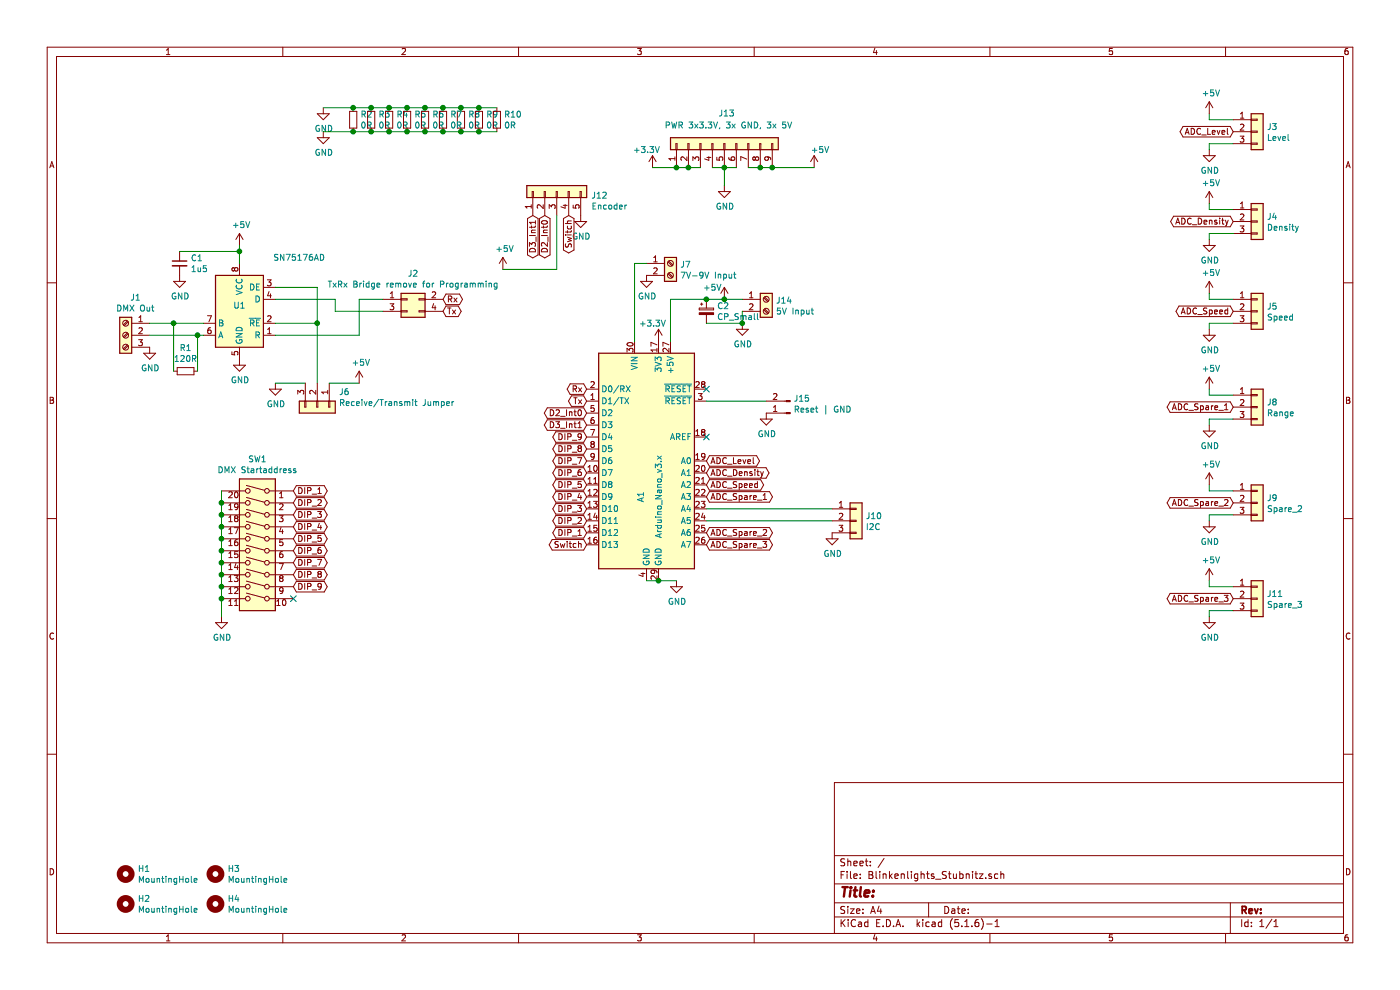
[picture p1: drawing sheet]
EESchema Schematic File Version 4
EELAYER 30 0
EELAYER END
$Descr A4 11693 8268
encoding utf-8
Sheet 1 1
Title ""
Date ""
Rev ""
Comp ""
Comment1 ""
Comment2 ""
Comment3 ""
Comment4 ""
$EndDescr
$Comp
L Interface_UART:SN75176AD U1
U 1 1
P 2000 2600
F 0 "U1" H 2000 2650 50  0000 C CNN
F 1 "SN75176AD" H 1500 3050 50  0000 C CNN
F 2 "Package_SO:SOIC-8_3.9x4.9mm_P1.27mm" H 2000 2100 50  0001 C CNN
F 3 "http://www.ti.com/lit/ds/symlink/sn75176a.pdf" H 3600 2400 50  0001 C CNN
	1    2000 2600
	-1   0    0    -1  
$EndComp
$Comp
L Connector:Screw_Terminal_01x03 J1
U 1 1
P 1050 2800
F 0 "J1" H 968 3117 50  0000 C CNN
F 1 "DMX Out" H 968 3026 50  0000 C CNN
F 2 "TerminalBlock:TerminalBlock_bornier-3_P5.08mm" H 1050 2800 50  0001 C CNN
F 3 "~" H 1050 2800 50  0001 C CNN
	1    1050 2800
	-1   0    0    -1  
$EndComp
$Comp
L Connector_Generic:Conn_02x02_Odd_Even J2
U 1 1
P 3400 2500
F 0 "J2" H 3450 2717 50  0000 C CNN
F 1 "TxRx Bridge remove for Programming" H 3450 2626 50  0000 C CNN
F 2 "Connector_PinHeader_2.54mm:PinHeader_2x02_P2.54mm_Vertical" H 3400 2500 50  0001 C CNN
F 3 "~" H 3400 2500 50  0001 C CNN
	1    3400 2500
	1    0    0    -1  
$EndComp
$Comp
L Connector_Generic:Conn_01x03 J3
U 1 1
P 10500 1100
F 0 "J3" H 10580 1142 50  0000 L CNN
F 1 "Level" H 10580 1051 50  0000 L CNN
F 2 "Connector_PinHeader_2.54mm:PinHeader_1x03_P2.54mm_Vertical" H 10500 1100 50  0001 C CNN
F 3 "~" H 10500 1100 50  0001 C CNN
	1    10500 1100
	1    0    0    -1  
$EndComp
$Comp
L Switch:SW_DIP_x10 SW1
U 1 1
P 2150 4600
F 0 "SW1" H 2150 5367 50  0000 C CNN
F 1 "DMX Startaddress" H 2150 5276 50  0000 C CNN
F 2 "Button_Switch_THT:SW_DIP_SPSTx10_Slide_9.78x27.58mm_W7.62mm_P2.54mm" H 2150 4600 50  0001 C CNN
F 3 "~" H 2150 4600 50  0001 C CNN
	1    2150 4600
	-1   0    0    -1  
$EndComp
$Comp
L Connector_Generic:Conn_01x03 J4
U 1 1
P 10500 1850
F 0 "J4" H 10580 1892 50  0000 L CNN
F 1 "Density" H 10580 1801 50  0000 L CNN
F 2 "Connector_PinHeader_2.54mm:PinHeader_1x03_P2.54mm_Vertical" H 10500 1850 50  0001 C CNN
F 3 "~" H 10500 1850 50  0001 C CNN
	1    10500 1850
	1    0    0    -1  
$EndComp
$Comp
L Connector_Generic:Conn_01x03 J5
U 1 1
P 10500 2600
F 0 "J5" H 10580 2642 50  0000 L CNN
F 1 "Speed" H 10580 2551 50  0000 L CNN
F 2 "Connector_PinHeader_2.54mm:PinHeader_1x03_P2.54mm_Vertical" H 10500 2600 50  0001 C CNN
F 3 "~" H 10500 2600 50  0001 C CNN
	1    10500 2600
	1    0    0    -1  
$EndComp
$Comp
L power:+5V #PWR0101
U 1 1
P 10100 950
F 0 "#PWR0101" H 10100 800 50  0001 C CNN
F 1 "+5V" H 10115 1123 50  0000 C CNN
F 2 "" H 10100 950 50  0001 C CNN
F 3 "" H 10100 950 50  0001 C CNN
	1    10100 950 
	1    0    0    -1  
$EndComp
$Comp
L power:GND #PWR0102
U 1 1
P 10100 1250
F 0 "#PWR0102" H 10100 1000 50  0001 C CNN
F 1 "GND" H 10105 1077 50  0000 C CNN
F 2 "" H 10100 1250 50  0001 C CNN
F 3 "" H 10100 1250 50  0001 C CNN
	1    10100 1250
	1    0    0    -1  
$EndComp
Wire Wire Line
	10300 1000 10100 1000
Wire Wire Line
	10100 1000 10100 950 
Wire Wire Line
	10300 1200 10100 1200
Wire Wire Line
	10100 1200 10100 1250
$Comp
L power:+5V #PWR0103
U 1 1
P 10100 1700
F 0 "#PWR0103" H 10100 1550 50  0001 C CNN
F 1 "+5V" H 10115 1873 50  0000 C CNN
F 2 "" H 10100 1700 50  0001 C CNN
F 3 "" H 10100 1700 50  0001 C CNN
	1    10100 1700
	1    0    0    -1  
$EndComp
$Comp
L power:GND #PWR0104
U 1 1
P 10100 2000
F 0 "#PWR0104" H 10100 1750 50  0001 C CNN
F 1 "GND" H 10105 1827 50  0000 C CNN
F 2 "" H 10100 2000 50  0001 C CNN
F 3 "" H 10100 2000 50  0001 C CNN
	1    10100 2000
	1    0    0    -1  
$EndComp
Wire Wire Line
	10300 1750 10100 1750
Wire Wire Line
	10100 1750 10100 1700
Wire Wire Line
	10300 1950 10100 1950
Wire Wire Line
	10100 1950 10100 2000
$Comp
L power:+5V #PWR0105
U 1 1
P 10100 2450
F 0 "#PWR0105" H 10100 2300 50  0001 C CNN
F 1 "+5V" H 10115 2623 50  0000 C CNN
F 2 "" H 10100 2450 50  0001 C CNN
F 3 "" H 10100 2450 50  0001 C CNN
	1    10100 2450
	1    0    0    -1  
$EndComp
$Comp
L power:GND #PWR0106
U 1 1
P 10100 2750
F 0 "#PWR0106" H 10100 2500 50  0001 C CNN
F 1 "GND" H 10105 2577 50  0000 C CNN
F 2 "" H 10100 2750 50  0001 C CNN
F 3 "" H 10100 2750 50  0001 C CNN
	1    10100 2750
	1    0    0    -1  
$EndComp
Wire Wire Line
	10300 2500 10100 2500
Wire Wire Line
	10100 2500 10100 2450
Wire Wire Line
	10300 2700 10100 2700
Wire Wire Line
	10100 2700 10100 2750
Text GLabel 5900 3850 2    50   BiDi ~ 0
ADC_Level
Text GLabel 5900 3950 2    50   BiDi ~ 0
ADC_Density
Text GLabel 5900 4050 2    50   BiDi ~ 0
ADC_Speed
Text GLabel 10300 1100 0    50   BiDi ~ 0
ADC_Level
Text GLabel 10300 1850 0    50   BiDi ~ 0
ADC_Density
Text GLabel 10300 2600 0    50   BiDi ~ 0
ADC_Speed
$Comp
L MCU_Module:Arduino_Nano_v3.x A1
U 1 1
P 5400 3850
F 0 "A1" V 5350 3550 50  0000 C CNN
F 1 "Arduino_Nano_v3.x" V 5500 3550 50  0000 C CNN
F 2 "Module:Arduino_Nano" H 5400 3850 50  0001 C CIN
F 3 "http://www.mouser.com/pdfdocs/Gravitech_Arduino_Nano3_0.pdf" H 5400 3850 50  0001 C CNN
	1    5400 3850
	1    0    0    -1  
$EndComp
NoConn ~ 5900 3250
$Comp
L power:GND #PWR0107
U 1 1
P 1850 5150
F 0 "#PWR0107" H 1850 4900 50  0001 C CNN
F 1 "GND" H 1855 4977 50  0000 C CNN
F 2 "" H 1850 5150 50  0001 C CNN
F 3 "" H 1850 5150 50  0001 C CNN
	1    1850 5150
	1    0    0    -1  
$EndComp
Wire Wire Line
	1850 4100 1850 4200
Connection ~ 1850 4200
Wire Wire Line
	1850 4200 1850 4300
Connection ~ 1850 4300
Wire Wire Line
	1850 4300 1850 4400
Connection ~ 1850 4400
Wire Wire Line
	1850 4400 1850 4500
Connection ~ 1850 4500
Wire Wire Line
	1850 4500 1850 4600
Connection ~ 1850 4600
Wire Wire Line
	1850 4600 1850 4700
Connection ~ 1850 4700
Wire Wire Line
	1850 4700 1850 4800
Connection ~ 1850 4800
Wire Wire Line
	1850 4800 1850 4900
Connection ~ 1850 4900
Wire Wire Line
	1850 4900 1850 5000
Connection ~ 1850 5000
Wire Wire Line
	1850 5000 1850 5150
Text GLabel 2450 4100 2    50   BiDi ~ 0
DIP_1
Text GLabel 2450 4200 2    50   BiDi ~ 0
DIP_2
Text GLabel 2450 4300 2    50   BiDi ~ 0
DIP_3
Text GLabel 2450 4400 2    50   BiDi ~ 0
DIP_4
Text GLabel 2450 4500 2    50   BiDi ~ 0
DIP_5
Text GLabel 2450 4600 2    50   BiDi ~ 0
DIP_6
Text GLabel 2450 4700 2    50   BiDi ~ 0
DIP_7
Text GLabel 2450 4800 2    50   BiDi ~ 0
DIP_8
Text GLabel 2450 4900 2    50   BiDi ~ 0
DIP_9
Text GLabel 4900 4450 0    50   BiDi ~ 0
DIP_1
Text GLabel 4900 4350 0    50   BiDi ~ 0
DIP_2
Text GLabel 4900 4250 0    50   BiDi ~ 0
DIP_3
Text GLabel 4900 4150 0    50   BiDi ~ 0
DIP_4
Text GLabel 4900 4050 0    50   BiDi ~ 0
DIP_5
Text GLabel 4900 3950 0    50   BiDi ~ 0
DIP_6
Text GLabel 4900 3850 0    50   BiDi ~ 0
DIP_7
Text GLabel 4900 3750 0    50   BiDi ~ 0
DIP_8
Text GLabel 4900 3650 0    50   BiDi ~ 0
DIP_9
$Comp
L Connector_Generic:Conn_01x03 J8
U 1 1
P 10500 3400
F 0 "J8" H 10580 3442 50  0000 L CNN
F 1 "Range" H 10580 3351 50  0000 L CNN
F 2 "Connector_PinHeader_2.54mm:PinHeader_1x03_P2.54mm_Vertical" H 10500 3400 50  0001 C CNN
F 3 "~" H 10500 3400 50  0001 C CNN
	1    10500 3400
	1    0    0    -1  
$EndComp
$Comp
L power:+5V #PWR0108
U 1 1
P 10100 3250
F 0 "#PWR0108" H 10100 3100 50  0001 C CNN
F 1 "+5V" H 10115 3423 50  0000 C CNN
F 2 "" H 10100 3250 50  0001 C CNN
F 3 "" H 10100 3250 50  0001 C CNN
	1    10100 3250
	1    0    0    -1  
$EndComp
$Comp
L power:GND #PWR0109
U 1 1
P 10100 3550
F 0 "#PWR0109" H 10100 3300 50  0001 C CNN
F 1 "GND" H 10105 3377 50  0000 C CNN
F 2 "" H 10100 3550 50  0001 C CNN
F 3 "" H 10100 3550 50  0001 C CNN
	1    10100 3550
	1    0    0    -1  
$EndComp
Wire Wire Line
	10300 3300 10100 3300
Wire Wire Line
	10100 3300 10100 3250
Wire Wire Line
	10300 3500 10100 3500
Wire Wire Line
	10100 3500 10100 3550
Text GLabel 10300 3400 0    50   BiDi ~ 0
ADC_Spare_1
$Comp
L Connector_Generic:Conn_01x03 J9
U 1 1
P 10500 4200
F 0 "J9" H 10580 4242 50  0000 L CNN
F 1 "Spare_2" H 10580 4151 50  0000 L CNN
F 2 "Connector_PinHeader_2.54mm:PinHeader_1x03_P2.54mm_Vertical" H 10500 4200 50  0001 C CNN
F 3 "~" H 10500 4200 50  0001 C CNN
	1    10500 4200
	1    0    0    -1  
$EndComp
$Comp
L power:+5V #PWR0110
U 1 1
P 10100 4050
F 0 "#PWR0110" H 10100 3900 50  0001 C CNN
F 1 "+5V" H 10115 4223 50  0000 C CNN
F 2 "" H 10100 4050 50  0001 C CNN
F 3 "" H 10100 4050 50  0001 C CNN
	1    10100 4050
	1    0    0    -1  
$EndComp
$Comp
L power:GND #PWR0111
U 1 1
P 10100 4350
F 0 "#PWR0111" H 10100 4100 50  0001 C CNN
F 1 "GND" H 10105 4177 50  0000 C CNN
F 2 "" H 10100 4350 50  0001 C CNN
F 3 "" H 10100 4350 50  0001 C CNN
	1    10100 4350
	1    0    0    -1  
$EndComp
Wire Wire Line
	10300 4100 10100 4100
Wire Wire Line
	10100 4100 10100 4050
Wire Wire Line
	10300 4300 10100 4300
Wire Wire Line
	10100 4300 10100 4350
Text GLabel 10300 4200 0    50   BiDi ~ 0
ADC_Spare_2
$Comp
L Connector_Generic:Conn_01x03 J6
U 1 1
P 2650 3400
F 0 "J6" V 2522 3580 50  0000 L CNN
F 1 "Receive/Transmit Jumper" V 2613 3580 50  0000 L CNN
F 2 "Connector_PinHeader_2.54mm:PinHeader_1x03_P2.54mm_Vertical" H 2650 3400 50  0001 C CNN
F 3 "~" H 2650 3400 50  0001 C CNN
	1    2650 3400
	0    1    1    0   
$EndComp
Wire Wire Line
	2300 2700 2650 2700
Wire Wire Line
	2650 2700 2650 3200
Wire Wire Line
	2300 2400 2650 2400
Wire Wire Line
	2650 2400 2650 2700
Connection ~ 2650 2700
Text GLabel 4900 3250 0    50   BiDi ~ 0
Rx
Text GLabel 4900 3350 0    50   BiDi ~ 0
Tx
Text GLabel 3700 2500 2    50   BiDi ~ 0
Rx
Text GLabel 3700 2600 2    50   BiDi ~ 0
Tx
Wire Wire Line
	1700 2700 1450 2700
Wire Wire Line
	1700 2800 1650 2800
$Comp
L power:GND #PWR0112
U 1 1
P 2000 3000
F 0 "#PWR0112" H 2000 2750 50  0001 C CNN
F 1 "GND" H 2005 2827 50  0000 C CNN
F 2 "" H 2000 3000 50  0001 C CNN
F 3 "" H 2000 3000 50  0001 C CNN
	1    2000 3000
	1    0    0    -1  
$EndComp
$Comp
L power:GND #PWR0113
U 1 1
P 1250 2900
F 0 "#PWR0113" H 1250 2650 50  0001 C CNN
F 1 "GND" H 1255 2727 50  0000 C CNN
F 2 "" H 1250 2900 50  0001 C CNN
F 3 "" H 1250 2900 50  0001 C CNN
	1    1250 2900
	1    0    0    -1  
$EndComp
$Comp
L power:+5V #PWR0114
U 1 1
P 6050 2500
F 0 "#PWR0114" H 6050 2350 50  0001 C CNN
F 1 "+5V" H 5950 2600 50  0000 C CNN
F 2 "" H 6050 2500 50  0001 C CNN
F 3 "" H 6050 2500 50  0001 C CNN
	1    6050 2500
	1    0    0    -1  
$EndComp
$Comp
L power:GND #PWR0115
U 1 1
P 5650 4850
F 0 "#PWR0115" H 5650 4600 50  0001 C CNN
F 1 "GND" H 5655 4677 50  0000 C CNN
F 2 "" H 5650 4850 50  0001 C CNN
F 3 "" H 5650 4850 50  0001 C CNN
	1    5650 4850
	1    0    0    -1  
$EndComp
Wire Wire Line
	5650 4850 5500 4850
Connection ~ 5500 4850
Wire Wire Line
	5500 4850 5400 4850
$Comp
L Connector:Screw_Terminal_01x02 J7
U 1 1
P 5600 2200
F 0 "J7" H 5680 2192 50  0000 L CNN
F 1 "7V-9V Input" H 5680 2101 50  0000 L CNN
F 2 "TerminalBlock:TerminalBlock_bornier-2_P5.08mm" H 5600 2200 50  0001 C CNN
F 3 "~" H 5600 2200 50  0001 C CNN
	1    5600 2200
	1    0    0    -1  
$EndComp
$Comp
L power:GND #PWR0116
U 1 1
P 5400 2300
F 0 "#PWR0116" H 5400 2050 50  0001 C CNN
F 1 "GND" H 5405 2127 50  0000 C CNN
F 2 "" H 5400 2300 50  0001 C CNN
F 3 "" H 5400 2300 50  0001 C CNN
	1    5400 2300
	1    0    0    -1  
$EndComp
Wire Wire Line
	5300 2200 5300 2850
Wire Wire Line
	5300 2200 5400 2200
$Comp
L power:GND #PWR0117
U 1 1
P 2300 3200
F 0 "#PWR0117" H 2300 2950 50  0001 C CNN
F 1 "GND" H 2305 3027 50  0000 C CNN
F 2 "" H 2300 3200 50  0001 C CNN
F 3 "" H 2300 3200 50  0001 C CNN
	1    2300 3200
	1    0    0    -1  
$EndComp
Wire Wire Line
	2300 3200 2550 3200
$Comp
L power:+5V #PWR0118
U 1 1
P 3000 3200
F 0 "#PWR0118" H 3000 3050 50  0001 C CNN
F 1 "+5V" H 3015 3373 50  0000 C CNN
F 2 "" H 3000 3200 50  0001 C CNN
F 3 "" H 3000 3200 50  0001 C CNN
	1    3000 3200
	1    0    0    -1  
$EndComp
Wire Wire Line
	3000 3200 2750 3200
$Comp
L power:+5V #PWR0119
U 1 1
P 2000 2050
F 0 "#PWR0119" H 2000 1900 50  0001 C CNN
F 1 "+5V" H 2015 2223 50  0000 C CNN
F 2 "" H 2000 2050 50  0001 C CNN
F 3 "" H 2000 2050 50  0001 C CNN
	1    2000 2050
	1    0    0    -1  
$EndComp
NoConn ~ 5900 3650
$Comp
L Connector_Generic:Conn_01x03 J11
U 1 1
P 10500 5000
F 0 "J11" H 10580 5042 50  0000 L CNN
F 1 "Spare_3" H 10580 4951 50  0000 L CNN
F 2 "Connector_PinHeader_2.54mm:PinHeader_1x03_P2.54mm_Vertical" H 10500 5000 50  0001 C CNN
F 3 "~" H 10500 5000 50  0001 C CNN
	1    10500 5000
	1    0    0    -1  
$EndComp
$Comp
L power:+5V #PWR0120
U 1 1
P 10100 4850
F 0 "#PWR0120" H 10100 4700 50  0001 C CNN
F 1 "+5V" H 10115 5023 50  0000 C CNN
F 2 "" H 10100 4850 50  0001 C CNN
F 3 "" H 10100 4850 50  0001 C CNN
	1    10100 4850
	1    0    0    -1  
$EndComp
$Comp
L power:GND #PWR0121
U 1 1
P 10100 5150
F 0 "#PWR0121" H 10100 4900 50  0001 C CNN
F 1 "GND" H 10105 4977 50  0000 C CNN
F 2 "" H 10100 5150 50  0001 C CNN
F 3 "" H 10100 5150 50  0001 C CNN
	1    10100 5150
	1    0    0    -1  
$EndComp
Wire Wire Line
	10300 4900 10100 4900
Wire Wire Line
	10100 4900 10100 4850
Wire Wire Line
	10300 5100 10100 5100
Wire Wire Line
	10100 5100 10100 5150
Text GLabel 10300 5000 0    50   BiDi ~ 0
ADC_Spare_3
Text GLabel 5900 4150 2    50   BiDi ~ 0
ADC_Spare_1
Text GLabel 5900 4450 2    50   BiDi ~ 0
ADC_Spare_2
Text GLabel 5900 4550 2    50   BiDi ~ 0
ADC_Spare_3
$Comp
L Connector_Generic:Conn_01x03 J10
U 1 1
P 7150 4350
F 0 "J10" H 7230 4392 50  0000 L CNN
F 1 "I2C" H 7230 4301 50  0000 L CNN
F 2 "Connector_PinHeader_2.54mm:PinHeader_1x03_P2.54mm_Vertical" H 7150 4350 50  0001 C CNN
F 3 "~" H 7150 4350 50  0001 C CNN
	1    7150 4350
	1    0    0    -1  
$EndComp
$Comp
L power:GND #PWR0122
U 1 1
P 6950 4450
F 0 "#PWR0122" H 6950 4200 50  0001 C CNN
F 1 "GND" H 6955 4277 50  0000 C CNN
F 2 "" H 6950 4450 50  0001 C CNN
F 3 "" H 6950 4450 50  0001 C CNN
	1    6950 4450
	1    0    0    -1  
$EndComp
Wire Wire Line
	5900 4250 6950 4250
Wire Wire Line
	5900 4350 6950 4350
Wire Wire Line
	2300 2500 2800 2500
Wire Wire Line
	2800 2500 2800 2600
Wire Wire Line
	2800 2600 3200 2600
Wire Wire Line
	3200 2500 3000 2500
Wire Wire Line
	3000 2500 3000 2800
Wire Wire Line
	3000 2800 2300 2800
$Comp
L Mechanical:MountingHole H1
U 1 1
P 1050 7300
F 0 "H1" H 1150 7346 50  0000 L CNN
F 1 "MountingHole" H 1150 7255 50  0000 L CNN
F 2 "MountingHole:MountingHole_3.2mm_M3_Pad" H 1050 7300 50  0001 C CNN
F 3 "~" H 1050 7300 50  0001 C CNN
	1    1050 7300
	1    0    0    -1  
$EndComp
$Comp
L Mechanical:MountingHole H3
U 1 1
P 1800 7300
F 0 "H3" H 1900 7346 50  0000 L CNN
F 1 "MountingHole" H 1900 7255 50  0000 L CNN
F 2 "MountingHole:MountingHole_3.2mm_M3_Pad" H 1800 7300 50  0001 C CNN
F 3 "~" H 1800 7300 50  0001 C CNN
	1    1800 7300
	1    0    0    -1  
$EndComp
$Comp
L Mechanical:MountingHole H2
U 1 1
P 1050 7550
F 0 "H2" H 1150 7596 50  0000 L CNN
F 1 "MountingHole" H 1150 7505 50  0000 L CNN
F 2 "MountingHole:MountingHole_3.2mm_M3_Pad" H 1050 7550 50  0001 C CNN
F 3 "~" H 1050 7550 50  0001 C CNN
	1    1050 7550
	1    0    0    -1  
$EndComp
$Comp
L Mechanical:MountingHole H4
U 1 1
P 1800 7550
F 0 "H4" H 1900 7596 50  0000 L CNN
F 1 "MountingHole" H 1900 7505 50  0000 L CNN
F 2 "MountingHole:MountingHole_3.2mm_M3_Pad" H 1800 7550 50  0001 C CNN
F 3 "~" H 1800 7550 50  0001 C CNN
	1    1800 7550
	1    0    0    -1  
$EndComp
NoConn ~ 2450 5000
$Comp
L Connector_Generic:Conn_01x05 J12
U 1 1
P 4650 1600
F 0 "J12" V 4614 1312 50  0000 R CNN
F 1 "Encoder" V 4523 1312 50  0000 R CNN
F 2 "Connector_PinHeader_2.54mm:PinHeader_1x05_P2.54mm_Vertical" H 4650 1600 50  0001 C CNN
F 3 "~" H 4650 1600 50  0001 C CNN
	1    4650 1600
	0    -1   -1   0   
$EndComp
Text GLabel 4900 3450 0    50   BiDi ~ 0
D2_Int0
Text GLabel 4900 3550 0    50   BiDi ~ 0
D3_Int1
Text GLabel 4900 4550 0    50   BiDi ~ 0
Switch
Text GLabel 4750 1800 3    50   BiDi ~ 0
Switch
Text GLabel 4550 1800 3    50   BiDi ~ 0
D2_Int0
Text GLabel 4450 1800 3    50   BiDi ~ 0
D3_Int1
$Comp
L power:GND #PWR0123
U 1 1
P 4850 1800
F 0 "#PWR0123" H 4850 1550 50  0001 C CNN
F 1 "GND" H 4855 1627 50  0000 C CNN
F 2 "" H 4850 1800 50  0001 C CNN
F 3 "" H 4850 1800 50  0001 C CNN
	1    4850 1800
	1    0    0    -1  
$EndComp
$Comp
L power:+5V #PWR0124
U 1 1
P 4200 2250
F 0 "#PWR0124" H 4200 2100 50  0001 C CNN
F 1 "+5V" H 4215 2423 50  0000 C CNN
F 2 "" H 4200 2250 50  0001 C CNN
F 3 "" H 4200 2250 50  0001 C CNN
	1    4200 2250
	1    0    0    -1  
$EndComp
$Comp
L Connector_Generic:Conn_01x09 J13
U 1 1
P 6050 1200
F 0 "J13" V 6300 1250 50  0000 R CNN
F 1 "PWR 3x3.3V, 3x GND, 3x 5V" V 6200 1700 50  0000 R CNN
F 2 "Connector_PinHeader_2.54mm:PinHeader_1x09_P2.54mm_Vertical" H 6050 1200 50  0001 C CNN
F 3 "~" H 6050 1200 50  0001 C CNN
	1    6050 1200
	0    -1   -1   0   
$EndComp
$Comp
L power:+3.3V #PWR0125
U 1 1
P 5500 2850
F 0 "#PWR0125" H 5500 2700 50  0001 C CNN
F 1 "+3.3V" H 5450 3000 50  0000 C CNN
F 2 "" H 5500 2850 50  0001 C CNN
F 3 "" H 5500 2850 50  0001 C CNN
	1    5500 2850
	1    0    0    -1  
$EndComp
$Comp
L power:+3.3V #PWR0126
U 1 1
P 5450 1400
F 0 "#PWR0126" H 5450 1250 50  0001 C CNN
F 1 "+3.3V" H 5400 1550 50  0000 C CNN
F 2 "" H 5450 1400 50  0001 C CNN
F 3 "" H 5450 1400 50  0001 C CNN
	1    5450 1400
	1    0    0    -1  
$EndComp
$Comp
L power:+5V #PWR0127
U 1 1
P 6800 1400
F 0 "#PWR0127" H 6800 1250 50  0001 C CNN
F 1 "+5V" H 6850 1550 50  0000 C CNN
F 2 "" H 6800 1400 50  0001 C CNN
F 3 "" H 6800 1400 50  0001 C CNN
	1    6800 1400
	1    0    0    -1  
$EndComp
$Comp
L power:GND #PWR0128
U 1 1
P 6050 1550
F 0 "#PWR0128" H 6050 1300 50  0001 C CNN
F 1 "GND" H 6055 1377 50  0000 C CNN
F 2 "" H 6050 1550 50  0001 C CNN
F 3 "" H 6050 1550 50  0001 C CNN
	1    6050 1550
	1    0    0    -1  
$EndComp
Wire Wire Line
	5950 1400 6050 1400
Connection ~ 6050 1400
Wire Wire Line
	6050 1400 6150 1400
Wire Wire Line
	6050 1400 6050 1550
Wire Wire Line
	5850 1400 5750 1400
Connection ~ 5650 1400
Wire Wire Line
	5650 1400 5450 1400
Connection ~ 5750 1400
Wire Wire Line
	5750 1400 5650 1400
Wire Wire Line
	6800 1400 6450 1400
Connection ~ 6350 1400
Wire Wire Line
	6350 1400 6250 1400
Connection ~ 6450 1400
Wire Wire Line
	6450 1400 6350 1400
$Comp
L Connector:Screw_Terminal_01x02 J14
U 1 1
P 6400 2500
F 0 "J14" H 6480 2492 50  0000 L CNN
F 1 "5V Input" H 6480 2401 50  0000 L CNN
F 2 "TerminalBlock:TerminalBlock_bornier-2_P5.08mm" H 6400 2500 50  0001 C CNN
F 3 "~" H 6400 2500 50  0001 C CNN
	1    6400 2500
	1    0    0    -1  
$EndComp
$Comp
L power:GND #PWR0129
U 1 1
P 6200 2700
F 0 "#PWR0129" H 6200 2450 50  0001 C CNN
F 1 "GND" H 6205 2527 50  0000 C CNN
F 2 "" H 6200 2700 50  0001 C CNN
F 3 "" H 6200 2700 50  0001 C CNN
	1    6200 2700
	1    0    0    -1  
$EndComp
Wire Wire Line
	6200 2500 6050 2500
Wire Wire Line
	5600 2500 5600 2850
Connection ~ 6050 2500
Wire Wire Line
	6050 2500 5900 2500
$Comp
L Device:C_Small C1
U 1 1
P 1500 2200
F 0 "C1" H 1592 2246 50  0000 L CNN
F 1 "1u5" H 1592 2155 50  0000 L CNN
F 2 "Capacitor_SMD:C_1206_3216Metric_Pad1.42x1.75mm_HandSolder" H 1500 2200 50  0001 C CNN
F 3 "~" H 1500 2200 50  0001 C CNN
	1    1500 2200
	1    0    0    -1  
$EndComp
$Comp
L power:GND #PWR0130
U 1 1
P 1500 2300
F 0 "#PWR0130" H 1500 2050 50  0001 C CNN
F 1 "GND" H 1505 2127 50  0000 C CNN
F 2 "" H 1500 2300 50  0001 C CNN
F 3 "" H 1500 2300 50  0001 C CNN
	1    1500 2300
	1    0    0    -1  
$EndComp
Wire Wire Line
	1500 2100 2000 2100
Wire Wire Line
	2000 2100 2000 2050
Wire Wire Line
	2000 2100 2000 2200
Connection ~ 2000 2100
$Comp
L Device:R_Small R1
U 1 1
P 1550 3100
F 0 "R1" V 1354 3100 50  0000 C CNN
F 1 "120R" V 1445 3100 50  0000 C CNN
F 2 "Resistor_SMD:R_1206_3216Metric_Pad1.42x1.75mm_HandSolder" H 1550 3100 50  0001 C CNN
F 3 "~" H 1550 3100 50  0001 C CNN
	1    1550 3100
	0    1    1    0   
$EndComp
Wire Wire Line
	1450 3100 1450 2700
Connection ~ 1450 2700
Wire Wire Line
	1450 2700 1250 2700
Wire Wire Line
	1650 3100 1650 2800
Connection ~ 1650 2800
Wire Wire Line
	1650 2800 1250 2800
$Comp
L Device:CP_Small C2
U 1 1
P 5900 2600
F 0 "C2" H 5988 2646 50  0000 L CNN
F 1 "CP_Small" H 5988 2555 50  0000 L CNN
F 2 "Capacitor_THT:CP_Radial_D5.0mm_P2.50mm" H 5900 2600 50  0001 C CNN
F 3 "~" H 5900 2600 50  0001 C CNN
	1    5900 2600
	1    0    0    -1  
$EndComp
Connection ~ 5900 2500
Wire Wire Line
	5900 2500 5600 2500
Wire Wire Line
	6200 2600 6200 2700
Wire Wire Line
	5900 2700 6200 2700
Connection ~ 6200 2700
Wire Wire Line
	4650 2250 4650 1800
Wire Wire Line
	4200 2250 4650 2250
$Comp
L Device:R_Small R2
U 1 1
P 2950 1000
F 0 "R2" H 3009 1046 50  0000 L CNN
F 1 "0R" H 3009 955 50  0000 L CNN
F 2 "Resistor_THT:R_Axial_DIN0207_L6.3mm_D2.5mm_P10.16mm_Horizontal" H 2950 1000 50  0001 C CNN
F 3 "~" H 2950 1000 50  0001 C CNN
	1    2950 1000
	1    0    0    -1  
$EndComp
$Comp
L power:GND #PWR0131
U 1 1
P 2700 1100
F 0 "#PWR0131" H 2700 850 50  0001 C CNN
F 1 "GND" H 2705 927 50  0000 C CNN
F 2 "" H 2700 1100 50  0001 C CNN
F 3 "" H 2700 1100 50  0001 C CNN
	1    2700 1100
	1    0    0    -1  
$EndComp
$Comp
L power:GND #PWR0132
U 1 1
P 2700 900
F 0 "#PWR0132" H 2700 650 50  0001 C CNN
F 1 "GND" H 2705 727 50  0000 C CNN
F 2 "" H 2700 900 50  0001 C CNN
F 3 "" H 2700 900 50  0001 C CNN
	1    2700 900 
	1    0    0    -1  
$EndComp
$Comp
L Device:R_Small R3
U 1 1
P 3100 1000
F 0 "R3" H 3159 1046 50  0000 L CNN
F 1 "0R" H 3159 955 50  0000 L CNN
F 2 "Resistor_THT:R_Axial_DIN0207_L6.3mm_D2.5mm_P10.16mm_Horizontal" H 3100 1000 50  0001 C CNN
F 3 "~" H 3100 1000 50  0001 C CNN
	1    3100 1000
	1    0    0    -1  
$EndComp
$Comp
L Device:R_Small R4
U 1 1
P 3250 1000
F 0 "R4" H 3309 1046 50  0000 L CNN
F 1 "0R" H 3309 955 50  0000 L CNN
F 2 "Resistor_THT:R_Axial_DIN0207_L6.3mm_D2.5mm_P10.16mm_Horizontal" H 3250 1000 50  0001 C CNN
F 3 "~" H 3250 1000 50  0001 C CNN
	1    3250 1000
	1    0    0    -1  
$EndComp
$Comp
L Device:R_Small R5
U 1 1
P 3400 1000
F 0 "R5" H 3459 1046 50  0000 L CNN
F 1 "0R" H 3459 955 50  0000 L CNN
F 2 "Resistor_THT:R_Axial_DIN0207_L6.3mm_D2.5mm_P10.16mm_Horizontal" H 3400 1000 50  0001 C CNN
F 3 "~" H 3400 1000 50  0001 C CNN
	1    3400 1000
	1    0    0    -1  
$EndComp
$Comp
L Device:R_Small R6
U 1 1
P 3550 1000
F 0 "R6" H 3609 1046 50  0000 L CNN
F 1 "0R" H 3609 955 50  0000 L CNN
F 2 "Resistor_THT:R_Axial_DIN0207_L6.3mm_D2.5mm_P10.16mm_Horizontal" H 3550 1000 50  0001 C CNN
F 3 "~" H 3550 1000 50  0001 C CNN
	1    3550 1000
	1    0    0    -1  
$EndComp
$Comp
L Device:R_Small R7
U 1 1
P 3700 1000
F 0 "R7" H 3759 1046 50  0000 L CNN
F 1 "0R" H 3759 955 50  0000 L CNN
F 2 "Resistor_THT:R_Axial_DIN0207_L6.3mm_D2.5mm_P10.16mm_Horizontal" H 3700 1000 50  0001 C CNN
F 3 "~" H 3700 1000 50  0001 C CNN
	1    3700 1000
	1    0    0    -1  
$EndComp
$Comp
L Device:R_Small R8
U 1 1
P 3850 1000
F 0 "R8" H 3909 1046 50  0000 L CNN
F 1 "0R" H 3909 955 50  0000 L CNN
F 2 "Resistor_THT:R_Axial_DIN0207_L6.3mm_D2.5mm_P10.16mm_Horizontal" H 3850 1000 50  0001 C CNN
F 3 "~" H 3850 1000 50  0001 C CNN
	1    3850 1000
	1    0    0    -1  
$EndComp
$Comp
L Device:R_Small R9
U 1 1
P 4000 1000
F 0 "R9" H 4059 1046 50  0000 L CNN
F 1 "0R" H 4059 955 50  0000 L CNN
F 2 "Resistor_THT:R_Axial_DIN0207_L6.3mm_D2.5mm_P10.16mm_Horizontal" H 4000 1000 50  0001 C CNN
F 3 "~" H 4000 1000 50  0001 C CNN
	1    4000 1000
	1    0    0    -1  
$EndComp
$Comp
L Device:R_Small R10
U 1 1
P 4150 1000
F 0 "R10" H 4209 1046 50  0000 L CNN
F 1 "0R" H 4209 955 50  0000 L CNN
F 2 "Resistor_THT:R_Axial_DIN0207_L6.3mm_D2.5mm_P10.16mm_Horizontal" H 4150 1000 50  0001 C CNN
F 3 "~" H 4150 1000 50  0001 C CNN
	1    4150 1000
	1    0    0    -1  
$EndComp
Wire Wire Line
	4150 900  4000 900 
Connection ~ 2950 900 
Wire Wire Line
	2950 900  2700 900 
Connection ~ 3100 900 
Wire Wire Line
	3100 900  2950 900 
Connection ~ 3250 900 
Wire Wire Line
	3250 900  3100 900 
Connection ~ 3400 900 
Wire Wire Line
	3400 900  3250 900 
Connection ~ 3550 900 
Wire Wire Line
	3550 900  3400 900 
Connection ~ 3700 900 
Wire Wire Line
	3700 900  3550 900 
Connection ~ 3850 900 
Wire Wire Line
	3850 900  3700 900 
Connection ~ 4000 900 
Wire Wire Line
	4000 900  3850 900 
Wire Wire Line
	4150 1100 4000 1100
Connection ~ 2950 1100
Wire Wire Line
	2950 1100 2700 1100
Connection ~ 3100 1100
Wire Wire Line
	3100 1100 2950 1100
Connection ~ 3250 1100
Wire Wire Line
	3250 1100 3100 1100
Connection ~ 3400 1100
Wire Wire Line
	3400 1100 3250 1100
Connection ~ 3550 1100
Wire Wire Line
	3550 1100 3400 1100
Connection ~ 3700 1100
Wire Wire Line
	3700 1100 3550 1100
Connection ~ 3850 1100
Wire Wire Line
	3850 1100 3700 1100
Connection ~ 4000 1100
Wire Wire Line
	4000 1100 3850 1100
$Comp
L Connector:Conn_01x02_Male J15
U 1 1
P 6600 3450
F 0 "J15" H 6572 3332 50  0000 R CNN
F 1 "Reset | GND" H 6572 3423 50  0000 R CNN
F 2 "Connector_PinHeader_2.54mm:PinHeader_1x02_P2.54mm_Vertical" H 6600 3450 50  0001 C CNN
F 3 "~" H 6600 3450 50  0001 C CNN
	1    6600 3450
	-1   0    0    1   
$EndComp
$Comp
L power:GND #PWR0133
U 1 1
P 6400 3450
F 0 "#PWR0133" H 6400 3200 50  0001 C CNN
F 1 "GND" H 6405 3277 50  0000 C CNN
F 2 "" H 6400 3450 50  0001 C CNN
F 3 "" H 6400 3450 50  0001 C CNN
	1    6400 3450
	1    0    0    -1  
$EndComp
Wire Wire Line
	5900 3350 6400 3350
$EndSCHEMATC
